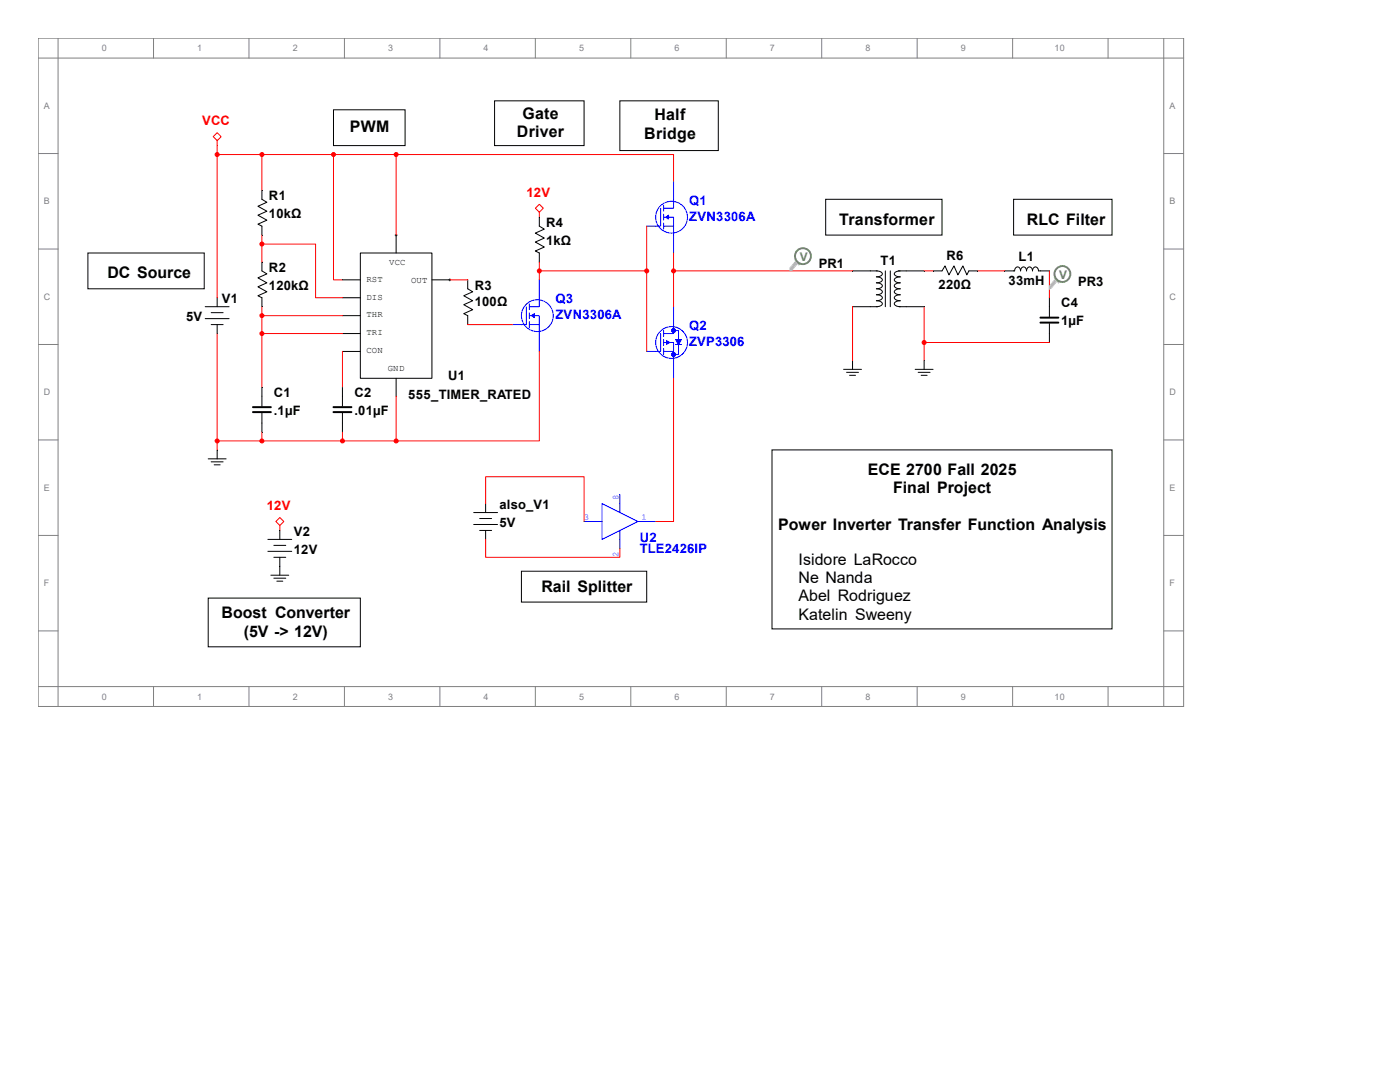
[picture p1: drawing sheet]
<svg xmlns="http://www.w3.org/2000/svg" width="279mm" height="216mm" viewBox="0 0 279 216" stroke-linecap="round" stroke-linejoin="round" font-family="sans-serif">
<g fill="none" stroke="#808080" stroke-width=".2">
<path d="M7.6 7.6h228.6v133.4h-228.6zM7.6 11.6h228.6M11.6 7.6v133.4M30.6 7.6v4M49.7 7.6v4M68.7 7.6v4M87.8 7.6v4M106.8 7.6v4M125.9 7.6v4M144.9 7.6v4M164 7.6v4M183 7.6v4"/>
<path d="M202.1 7.6v4M221.1 7.6v4M232.3 7.6v133.4M7.6 30.6h4M232.3 30.6h3.9M7.6 49.7h4M232.3 49.7h3.9M7.6 68.7h4M232.3 68.7h3.9M7.6 87.8h4M232.3 87.8h3.9M7.6 106.8h4"/>
<path d="M232.3 106.8h3.9M7.6 125.9h4M7.6 137h228.6M30.6 137v4M49.7 137v4M68.7 137v4M87.8 137v4M106.8 137v4M125.9 137v4M144.9 137v4M164 137v4M183 137v4"/>
<path d="M202.1 137v4M221.1 137v4M232.3 125.9h3.9"/>
</g>
<g fill="none" stroke="#000" stroke-width=".2">
<path d="M52.3 38v1.8l1 .6-1.8 .8 1.8 .9-1.8 .8 1.8 1-1.8 .8 .8 .4v1.8M43.3 59.4v1.8M52.3 52.3v1.8l1 .5-1.8 .8 1.8 1-1.8 .8 1.8 1-1.8 .8 .8 .4v1.8M68.3 55.8h3.6M68.3 59.4h3.6M71.9 50.5h14.3v25h-14.3zM78.9 46.9h.4M79.1 46.7v3.8M86.2 55.8h3.8M89.8 55.6v.4M170.1 54.1h5M174.9 54.1a1.07 1.07 0 0 1 1.2 .5 1.07 1.07 0 0 1-1.2 .6 1.07 1.07 0 0 1 1.2 .6 1.07 1.07 0 0 1-1.2 .6 1.07 1.07 0 0 1 1.2 .6 1.07 1.07 0 0 1-1.2 .6 1.07 1.07 0 0 1 1.2 .6 1.07 1.07 0 0 1-1.2 .6 1.07 1.07 0 0 1 1.2 .6 1.07 1.07 0 0 1-1.2 .6 1.07 1.07 0 0 1 1.2 .6 1.07 1.07 0 0 1-1.2 .6"/>
<path d="M176.7 54.1v7.1M177.7 54.1v7.1M179.3 54.1h5.1M179.7 54.1a1.07 1.07 0 0 0-1.2 .5 1.07 1.07 0 0 0 1.2 .6 1.07 1.07 0 0 0-1.2 .6 1.07 1.07 0 0 0 1.2 .6 1.07 1.07 0 0 0-1.2 .6 1.07 1.07 0 0 0 1.2 .6 1.07 1.07 0 0 0-1.2 .6 1.07 1.07 0 0 0 1.2 .6 1.07 1.07 0 0 0-1.2 .6 1.07 1.07 0 0 0 1.2 .6 1.07 1.07 0 0 0-1.2 .6 1.07 1.07 0 0 0 1.2 .6M186.2 54.1h1.8l.6-1 .8 1.7 1-1.7 .8 1.7 1-1.7 .8 1.7 .4-.7h1.7M200.5 54.1h2a.62 .62 0 0 1 .6-.8 .62 .62 0 0 1 .6 .8 .62 .62 0 0 1 .6-.8 .62 .62 0 0 1 .6 .8 .62 .62 0 0 1 .6-.8 .62 .62 0 0 1 .6 .8 .62 .62 0 0 1 .6-.8 .62 .62 0 0 1 .5 .8h2.2M209.4 59.4v3.8M41 61.2h4.7M41 63.6h4.7M42.1 62.4h2.4M42.1 64.8h2.4M43.3 64.8v1.8"/>
<path d="M52.3 77.3v3.7M68.3 77.3v3.7M68.3 63h3.6M68.3 70.1h3.6M68.3 66.6h3.6M79.1 75.5v3.6M170.1 61.2h5M179.5 61.2h4.9M182.6 73.7h3.6M183.2 74.3h2.4M183.8 74.9h1.2M184.4 71.9v1.8"/>
<path d="M209.4 64.6v3.7M52.3 82.4v3.8M68.3 82.4v3.8"/>
</g>
<path d="M207.6 63.4h3.6M207.6 64.4h3.6M50.5 81.2h3.6M50.5 82.2h3.6M66.6 81.2h3.5M66.6 82.2h3.5" fill="none" stroke="#000" stroke-width=".4"/>
<g fill="#f00" stroke="#f00" stroke-width=".2">
<circle cx="52.3" cy="48.7" r=".4"/>
<circle cx="52.3" cy="63" r=".4"/>
<circle cx="52.3" cy="66.6" r=".4"/>
<circle cx="184.4" cy="68.3" r=".4"/>
</g>
<path d="M52.3 48.7h10.7v10.7h5.3M52.3 46.9v5.4M106.8 41.6l.8-.8 .8 .8-.8 .7zM184.4 54.1h1.8M195.1 54.1h5.4M209.4 54.1v5.3M52.3 61.2v16.1M52.3 63h16M52.3 66.6h16M68.3 70.1v7.2M184.4 68.3h25M184.4 61.2v10.7" fill="none" stroke="#f00" stroke-width=".2"/>
<path d="M107.6 42.3v1" fill="none" stroke="#f00" stroke-width=".2"/>
<g fill="none" stroke="#00f" stroke-width=".2">
<path d="M107.6 59.4v1.8h-2M105.1 61.2v3.6h-1M105.6 64.8h2v1.8M105.6 63h2v1.8M105.6 60.6v1.2M105.6 62.4v1.2M105.6 64.2v1.2"/>
<circle cx="107.2" cy="63" r="3.2"/>
</g>
<path d="M106 63l.6-.4v.8z" fill="#00f" stroke="#00f" stroke-width=".2"/>
<path d="M107.6 55.8v3.6" fill="none" stroke="#00f" stroke-width=".2"/>
<path d="M102.3 64.8h1.8" fill="none" stroke="#00f" stroke-width=".2"/>
<g fill="none" stroke="#00f" stroke-width=".2">
<path d="M134.4 39.8v1.8h-2M131.8 41.6v3.5h-1M132.4 45.1h2v1.8M132.4 43.3h2v1.8M132.4 41v1.1M132.4 42.7v1.2M132.4 44.5v1.2M107.6 66.6v3.5"/>
<circle cx="134" cy="43.3" r="3.2"/>
</g>
<path d="M93.3 55.8v1.8l1 .6-1.7 .8 1.7 1-1.7 .8 1.7 1-1.7 .8 .7 .4v1.8M107.6 43.3v1.8l1 .6-1.8 .8 1.8 1-1.8 .8 1.8 1-1.8 .8 .8 .4v1.8M41.6 91.6h3.5M42.1 92.2h2.4M42.7 92.7h1.2M43.3 89.8v1.8" fill="none" stroke="#000" stroke-width=".2"/>
<path d="M93.3 64.8h9" fill="none" stroke="#f00" stroke-width=".2"/>
<path d="M132.8 43.3l.6-.4v.8z" fill="#00f" stroke="#00f" stroke-width=".2"/>
<path d="M134.4 36.2v3.6" fill="none" stroke="#00f" stroke-width=".2"/>
<path d="M129.1 45.1h1.7" fill="none" stroke="#00f" stroke-width=".2"/>
<g fill="none" stroke="#00f" stroke-width=".2">
<path d="M134.4 46.9v3.6M131.8 66.6v3.5h-1M132.4 68.3h2v1.8M132.4 70.1h2v1.8M132.4 66v1.2M132.4 67.7v1.2M132.4 69.5v1.2M134.4 64.8v1.8h-2M134.4 66h1v4.7h-1M134.8 68.7h1.2"/>
<circle cx="134" cy="68.3" r="3.2"/>
</g>
<circle cx="107.6" cy="54.1" r=".4" fill="#f00" stroke="#f00" stroke-width=".2"/>
<path d="M107.6 52.3v3.5" fill="none" stroke="#f00" stroke-width=".2"/>
<g fill="#00f" stroke="#00f" stroke-width=".2">
<path d="M133 67.9l.6 .4-.6 .4z"/>
<path d="M134.8 67.7h1.2l-.6 1z"/>
<circle cx="134.4" cy="66" r=".4"/>
<circle cx="134.4" cy="70.7" r=".4"/>
</g>
<path d="M134.4 61.2v3.6" fill="none" stroke="#00f" stroke-width=".2"/>
<path d="M129.1 70.1h1.7" fill="none" stroke="#00f" stroke-width=".2"/>
<path d="M134.4 71.9v3.6M120.1 100.5l7.2 3.6-7.2 3.5zM123.7 100.5v1.8M123.7 105.8v1.8" fill="none" stroke="#00f" stroke-width=".2"/>
<path d="M116.6 104.1h3.5" fill="none" stroke="#00f" stroke-width=".2"/>
<path d="M123.7 107.6v1.8" fill="none" stroke="#00f" stroke-width=".2"/>
<path d="M127.3 104.1h3.5" fill="none" stroke="#00f" stroke-width=".2"/>
<path d="M123.7 98.7v1.8" fill="none" stroke="#00f" stroke-width=".2"/>
<path d="M168.4 73.7h3.5M168.9 74.3h2.4M169.5 74.9h1.2M170.1 71.9v1.8M94.5 102.3h4.8M94.5 104.7h4.8M95.7 103.5h2.4M95.7 105.8h2.4M96.9 100.5v1.8M96.9 105.8v1.8" fill="none" stroke="#000" stroke-width=".2"/>
<path d="M42.5 27.3l.8-.8 .8 .8-.8 .8zM96.9 107.6v3.6h26.8v-1.8M96.9 100.5v-5.4h19.7v9" fill="none" stroke="#f00" stroke-width=".2"/>
<path d="M43.3 28.1v1M55.8 103.3l.8 .8-.8 .8-.8-.8z" fill="none" stroke="#f00" stroke-width=".2"/>
<g fill="none" stroke="#f00" stroke-width=".2">
<path d="M43.3 30.8h35.8M43.3 29.1v30.3M52.3 30.8v7.2M66.6 30.8v25h1.7M79.1 30.8h55.3v5.4M79.1 30.8v16.1M89.8 55.8h3.5M107.6 54.1h21.5M129.1 45.1v25M134.4 54.1h35.7M134.4 50.5v10.7M43.3 66.6v23.2"/>
<path d="M79.1 79.1v8.9M107.6 70.1v17.9h-28.5M134.4 75.5v28.6h-3.6M170.1 61.2v10.7M43.3 88h35.8M52.3 86.2v1.8M68.3 86.2v1.8M55.8 104.9v.9"/>
</g>
<g fill="none" stroke="#000" stroke-width=".2">
<path d="M66.6 21.9h14.2v7.2h-14.2zM98.7 20.1h17.9v9h-17.9zM123.7 20.1h19.7v9.9h-19.7zM164.8 39.8h23.2v7.1h-23.2zM202.3 39.8h19.6v7.1h-19.6zM17.5 50.5h23.3v7.1h-23.3zM154.1 89.8h67.8v35.7h-67.8zM41.6 119.3h30.3v9.8h-30.3zM53.5 107.6h4.7M53.5 110h4.7M54.1 114.8h3.5M54.6 108.8h2.4"/>
<path d="M54.6 111.2h2.4M54.6 115.4h2.4M55.2 116h1.2M55.8 105.8v1.8M55.8 111.2v3.6M104.1 114h25v6.1h-25z"/>
</g>
<g fill="#f00" stroke="#f00" stroke-width=".2">
<circle cx="79.1" cy="30.8" r=".4"/>
<circle cx="66.6" cy="30.8" r=".4"/>
<circle cx="43.3" cy="30.8" r=".4"/>
<circle cx="52.3" cy="30.8" r=".4"/>
<circle cx="129.1" cy="54.1" r=".4"/>
<circle cx="134.4" cy="54.1" r=".4"/>
<circle cx="79.1" cy="88" r=".4"/>
<circle cx="68.3" cy="88" r=".4"/>
<circle cx="43.3" cy="88" r=".4"/>
<circle cx="52.3" cy="88" r=".4"/>
</g>
<path d="M210.4 55.9l.4 .4-1 1.1-.3 .3v-.6z" fill-rule="evenodd" fill="#b3daac"/>
<path d="M210.4 55.9l.4 .4-1 1.1-.3 .3v-.6z" fill="none" stroke="#b3daac" stroke-width=".21"/>
<path d="M210.4 55.5h.3l.8 .8-.3 .2z" fill-rule="evenodd" fill="#b3daac"/>
<path d="M210.4 55.5h.3l.8 .8-.3 .2z" fill="none" stroke="#b3daac" stroke-width=".21"/>
<circle cx="212" cy="54.7" r="1.58" fill="#fff"/>
<circle cx="212" cy="54.7" r="1.58" fill="none" stroke="#698f63" stroke-width=".38"/>
<path d="M158.7 52.3l.3 .4-.9 1.2-.5 .2v-.6z" fill-rule="evenodd" fill="#b3daac"/>
<path d="M158.7 52.3l.3 .4-.9 1.2-.5 .2v-.6z" fill="none" stroke="#b3daac" stroke-width=".21"/>
<path d="M158.7 51.9h.1l.8 .8-.2 .2z" fill-rule="evenodd" fill="#b3daac"/>
<path d="M158.7 51.9h.1l.8 .8-.2 .2z" fill="none" stroke="#b3daac" stroke-width=".21"/>
<circle cx="160.2" cy="51.1" r="1.6" fill="#fff"/>
<circle cx="160.2" cy="51.1" r="1.6" fill="none" stroke="#698f63" stroke-width=".38"/>
<g font-size="3.2">
<text x="104.3" y="23.8">Gate</text>
<text x="69.8" y="26.4">PWM</text>
<text x="103.2" y="27.4">Driver</text>
<text x="128.6" y="27.6">Bridge</text>
<text x="130.6" y="24">Half</text>
<text x="167.5" y="44.8">Transformer</text>
<text x="204.9" y="44.8">RLC Filter</text>
<text x="21.4" y="55.5">DC Source</text>
<text x="173.2" y="94.8">ECE 2700 Fall 2025</text>
<text x="178.2" y="98.5">Final Project</text>
<text x="155.3" y="105.8">Power Inverter Transfer Function Analysis</text>
<text x="159.4" y="112.7">Isidore LaRocco</text>
<text x="108" y="118.1">Rail Splitter</text>
<text x="159.4" y="116.3">Ne Nanda</text>
<text x="159.4" y="120">Abel Rodriguez</text>
<text x="44.2" y="123.4">Boost Converter</text>
<text x="159.4" y="123.7">Katelin Sweeny</text>
<text x="48.6" y="127">(5V -&gt; 12V)</text>
</g>
<g font-size="2.6" fill="#f00">
<text x="40.3" y="25">VCC</text>
<text x="105.1" y="39.3">12V</text>
<text x="53.3" y="101.8">12V</text>
</g>
<g font-size="2.6">
<text x="53.7" y="39.9">R1</text>
<text x="53.7" y="43.5">10kΩ</text>
<text x="109" y="45.3">R4</text>
<text x="109" y="48.9">1kΩ</text>
<text x="163.4" y="53.5">PR1</text>
<text x="175.7" y="52.8">T1</text>
<text x="188.9" y="51.8">R6</text>
<text x="203.3" y="52">L1</text>
<text x="53.7" y="54.2">R2</text>
<text x="53.7" y="57.8">120kΩ</text>
<text x="94.7" y="57.8">R3</text>
<text x="187.3" y="57.6">220Ω</text>
<text x="201.3" y="56.8">33mH</text>
<text x="215.2" y="57.1">PR3</text>
<text x="37.2" y="64.1">5V</text>
<text x="44.3" y="60.5">V1</text>
<text x="94.7" y="61">100Ω</text>
<text x="211.8" y="61.3">C4</text>
<text x="211.8" y="64.9">1µF</text>
<text x="89.5" y="75.8">U1</text>
<text x="54.7" y="79.2">C1</text>
<text x="54.7" y="82.8">.1µF</text>
<text x="70.7" y="79.2">C2</text>
<text x="70.7" y="82.8">.01µF</text>
<text x="81.4" y="79.6">555_TIMER_RATED</text>
<text x="99.7" y="101.6">also_V1</text>
<text x="58.6" y="107">V2</text>
<text x="99.7" y="105.2">5V</text>
<text x="58.6" y="110.6">12V</text>
</g>
<g font-size="2.6" fill="#00f">
<text x="137.5" y="40.9">Q1</text>
<text x="137.5" y="44.1">ZVN3306A</text>
<text x="110.8" y="60.5">Q3</text>
<text x="110.8" y="63.7">ZVN3306A</text>
<text x="137.5" y="65.9">Q2</text>
<text x="137.5" y="69.1">ZVP3306</text>
<text x="127.7" y="108.2">U2</text>
<text x="127.7" y="110.4">TLE2426IP</text>
</g>
<g font-size="2.4" fill="#698f63">
<text x="159.6" y="52.1">V</text>
<text x="211.4" y="55.6">V</text>
</g>
<g font-size="1.8" fill="#808080">
<text x="20.3" y="10.2">0</text>
<text x="39.4" y="10.2">1</text>
<text x="58.4" y="10.2">2</text>
<text x="77.5" y="10.2">3</text>
<text x="96.5" y="10.2">4</text>
<text x="115.6" y="10.2">5</text>
<text x="134.6" y="10.2">6</text>
<text x="153.7" y="10.2">7</text>
<text x="172.7" y="10.2">8</text>
<text x="191.8" y="10.2">9</text>
<text x="210.4" y="10.2">10</text>
<text x="8.8" y="21.7">A</text>
<text x="233.4" y="21.7">A</text>
<text x="8.8" y="40.8">B</text>
<text x="233.4" y="40.8">B</text>
<text x="8.8" y="59.8">C</text>
<text x="233.4" y="59.8">C</text>
<text x="8.8" y="78.9">D</text>
<text x="233.4" y="78.9">D</text>
<text x="8.8" y="97.9">E</text>
<text x="233.4" y="97.9">E</text>
<text x="8.8" y="117">F</text>
<text x="233.4" y="117">F</text>
<text x="20.3" y="139.6">0</text>
<text x="39.4" y="139.6">1</text>
<text x="58.4" y="139.6">2</text>
<text x="77.5" y="139.6">3</text>
<text x="96.5" y="139.6">4</text>
<text x="115.6" y="139.6">5</text>
<text x="134.6" y="139.6">6</text>
<text x="153.7" y="139.6">7</text>
<text x="172.7" y="139.6">8</text>
<text x="191.8" y="139.6">9</text>
<text x="210.4" y="139.6">10</text>
</g>
<g font-size="1.8">
<text x="77.7" y="53">VCC</text>
<text x="73.1" y="59.8">DIS</text>
<text x="73.1" y="56.2">RST</text>
<text x="82" y="56.5">OUT</text>
<text x="73.1" y="63.3">THR</text>
<text x="73.1" y="70.5">CON</text>
<text x="73.1" y="66.9">TRI</text>
<text x="77.4" y="74.1">GND</text>
</g>
<g font-size="1.8" fill="#00f">
<text x="123.4" y="99.7" transform="rotate(-90 123.4 99.7)">8</text>
<text x="116.5" y="103.8">3</text>
<text x="128.1" y="103.8">1</text>
<text x="123.4" y="111.2" transform="rotate(-90 123.4 111.2)">2</text>
</g>
</svg>
